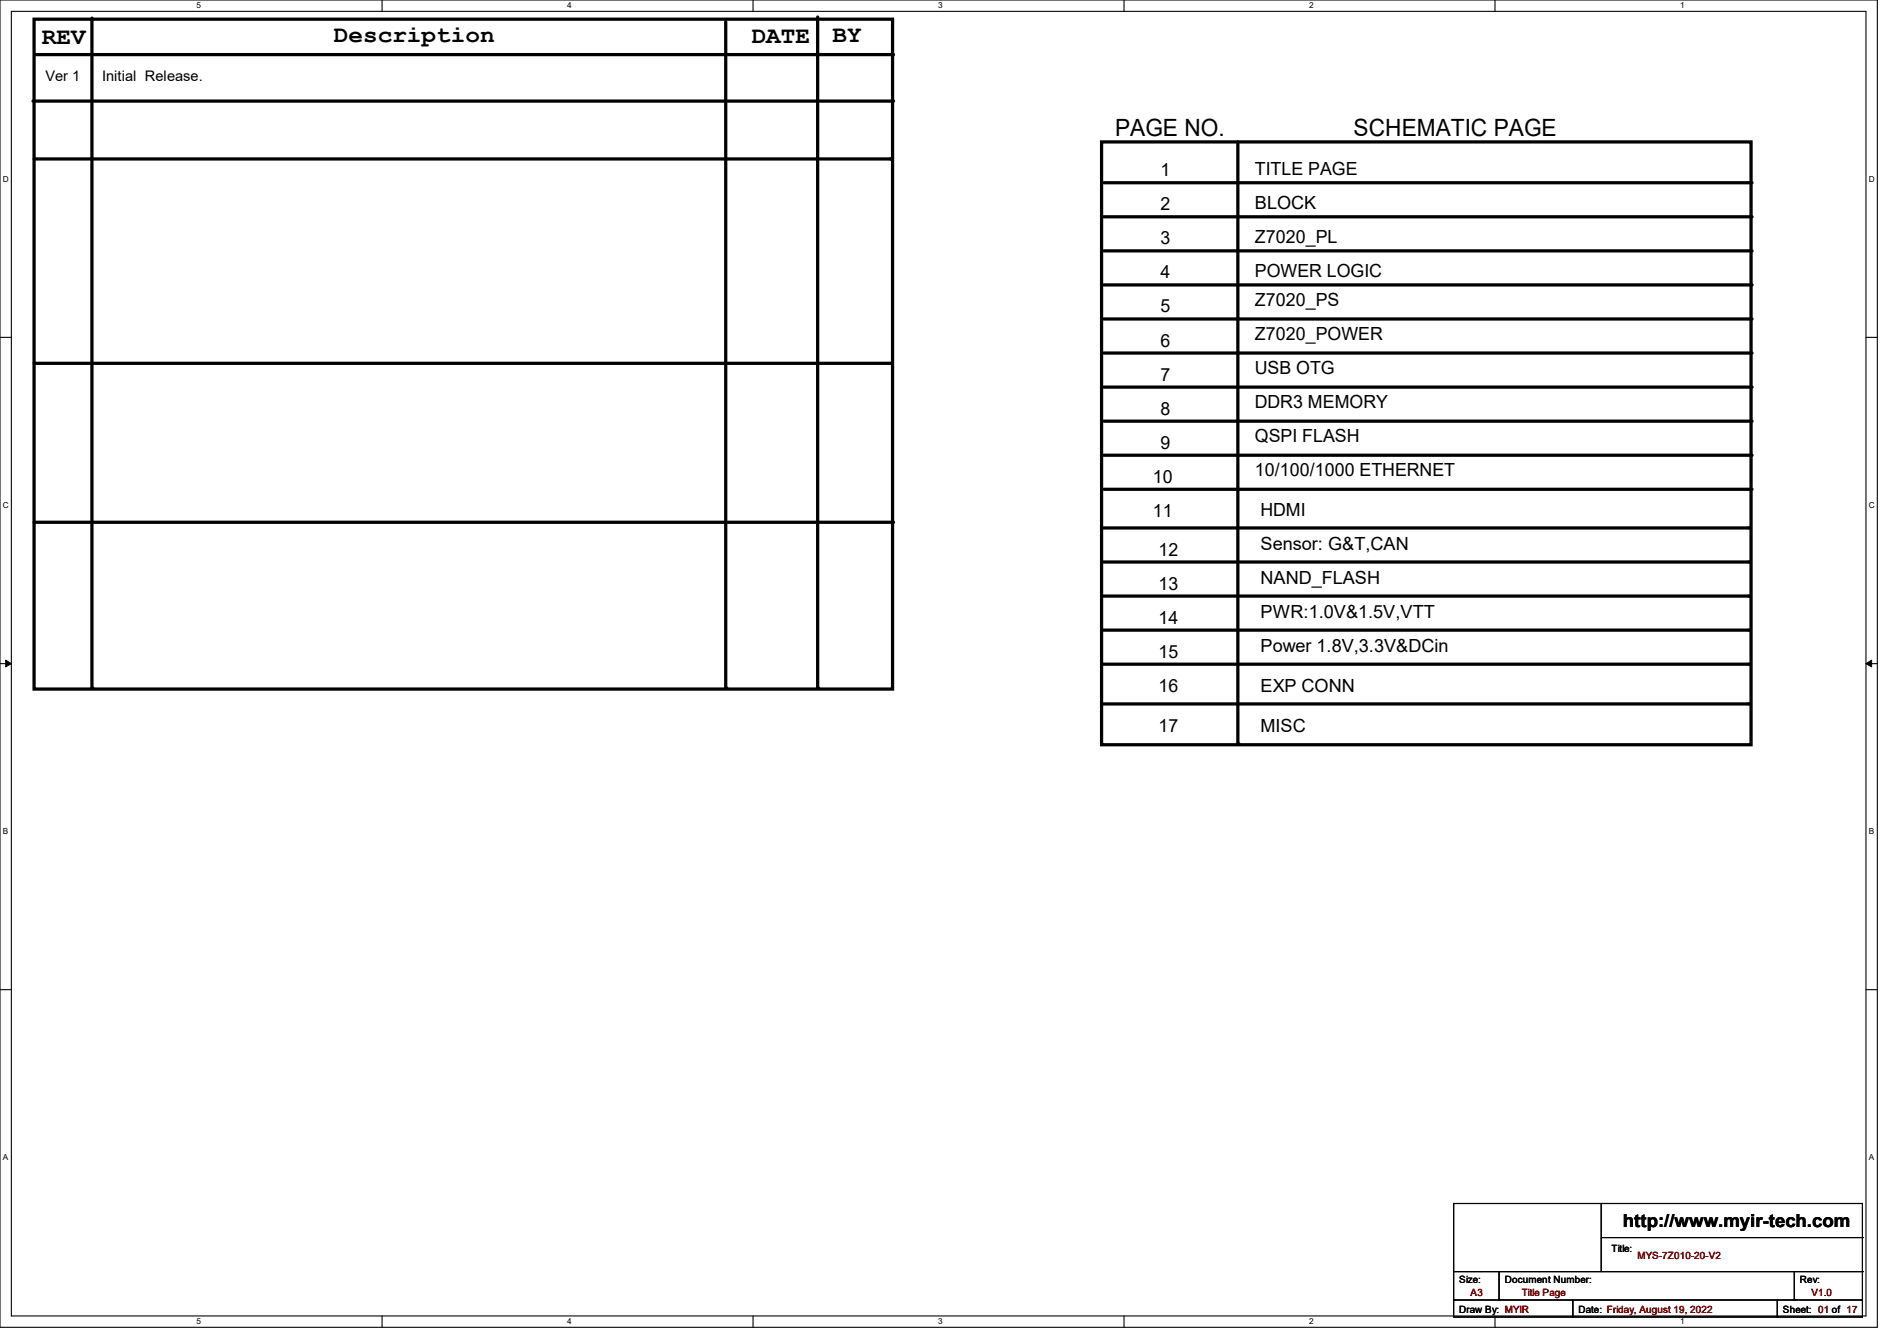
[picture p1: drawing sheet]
<svg xmlns="http://www.w3.org/2000/svg" width="297mm" height="210mm" viewBox="0 0 297 210" stroke-linecap="round" stroke-linejoin="round" font-family="sans-serif">
<g fill="none" stroke="#000" stroke-width=".17">
<path d="M0 0h293.9v207.9h-293.9zM1.8 1.8h290.3v204.3h-290.3zM59.8 0v1.8M117.9 0v1.8M176 0v1.8M234.1 0v1.8M0 52.8h1.8M292.1 52.8h1.8M0 103.9h1.8M292.1 103.9h1.8M0 155h1.8M292.1 155h1.8"/>
<path d="M227.6 188.5h64v17.7h-64zM227.6 199.1h64M234.7 199.1v4.5M250.7 188.5h.1M250.7 188.5v10.6M250.7 193.8h40.9M280.9 199.1v4.5M291.6 199.1h.1M291.6 193.8h.1M59.8 206.1v1.8M117.9 206.1v1.8M176 206.1v1.8"/>
<path d="M227.6 203.6h.1M227.6 203.6h64M234.1 206.1v1.8M234.7 203.6h.1M246.3 206.2h.1M246.3 203.6v2.6M278.3 206.2h.1M278.3 203.6v2.6M280.9 203.6h.1"/>
</g>
<path d="M.9 103.4l.9 .5-.9 .5zM292.1 103.9l.9-.5v1z" fill="#000"/>
<path d="M.9 103.4l.9 .5-.9 .5zM292.1 103.9l.9-.5v1z" fill="none" stroke="#000" stroke-width=".16"/>
<g fill="none" stroke="#000" stroke-width=".51">
<path d="M5.2 15.8h134.5M5.3 3h134.4v104.9h-134.4zM5.5 8.6h134.2M14.4 2.8v104.9M113.6 3.4v104.3M128 2.7v105M5.3 24.9h134.1M172.5 22.2h101.7v94.4h-101.7zM172.8 34h101.4M172.8 39.3h101.4M172.8 28.6h101.4M193.8 22.2v94.3"/>
<path d="M5.3 56.9h134.1M172.8 55.3h101.4M172.8 44.6h101.4M172.8 50h101.4M172.8 66h101.4M172.8 60.6h101.4M172.8 71.3h101.4M172.8 76.6h101.4M5.3 81.8h134.4M172.5 82.7h101.3M172.5 88h101.3M172.5 93.3h101.3"/>
<path d="M172.5 98.7h101.3M172.5 110.2h101.3M172.5 104h101.3"/>
</g>
<g fill="#000">
<circle cx="139.7" cy="15.8" r=".25"/>
<circle cx="139.7" cy="8.6" r=".25"/>
<circle cx="139.4" cy="24.9" r=".25"/>
<circle cx="274.2" cy="34" r=".25"/>
<circle cx="274.2" cy="39.3" r=".25"/>
<circle cx="274.2" cy="28.6" r=".25"/>
<circle cx="139.4" cy="56.9" r=".25"/>
<circle cx="274.2" cy="55.3" r=".25"/>
<circle cx="274.2" cy="50" r=".25"/>
<circle cx="274.2" cy="44.6" r=".25"/>
<circle cx="274.2" cy="71.3" r=".25"/>
<circle cx="274.2" cy="66" r=".25"/>
<circle cx="274.2" cy="76.6" r=".25"/>
<circle cx="274.2" cy="60.6" r=".25"/>
<circle cx="139.7" cy="81.8" r=".25"/>
<circle cx="273.8" cy="88" r=".25"/>
<circle cx="273.8" cy="93.3" r=".25"/>
<circle cx="273.8" cy="98.7" r=".25"/>
<circle cx="273.8" cy="82.7" r=".25"/>
<circle cx="14.4" cy="107.7" r=".25"/>
<circle cx="113.6" cy="107.7" r=".25"/>
<circle cx="128" cy="107.7" r=".25"/>
<circle cx="193.8" cy="116.5" r=".25"/>
<circle cx="273.8" cy="104" r=".25"/>
<circle cx="273.8" cy="110.2" r=".25"/>
</g>
<g font-size="3.7">
<text x="6.6" y="6.9">REV</text>
<text x="52.3" y="6.6">Description</text>
<text x="117.7" y="6.7">DATE</text>
<text x="130.3" y="6.6">BY</text>
<text x="174.6" y="21.3">PAGE NO.</text>
<text x="211.9" y="21.3">SCHEMATIC PAGE</text>
</g>
<g font-size="2.8">
<text x="181.7" y="27.6">1</text>
<text x="196.5" y="27.4">TITLE PAGE</text>
<text x="181.7" y="32.9">2</text>
<text x="196.5" y="32.8">BLOCK</text>
<text x="181.7" y="38.3">3</text>
<text x="196.5" y="38.1">Z7020_PL</text>
<text x="181.7" y="43.6">4</text>
<text x="196.5" y="47.9">Z7020_PS</text>
<text x="196.5" y="43.4">POWER LOGIC</text>
<text x="181.7" y="48.9">5</text>
<text x="196.5" y="53.2">Z7020_POWER</text>
<text x="181.7" y="59.6">7</text>
<text x="181.7" y="54.3">6</text>
<text x="196.5" y="58.5">USB OTG</text>
<text x="181.7" y="64.9">8</text>
<text x="196.5" y="63.9">DDR3 MEMORY</text>
<text x="181.7" y="70.3">9</text>
<text x="196.5" y="69.2">QSPI FLASH</text>
<text x="180.5" y="75.6">10</text>
<text x="196.5" y="74.5">10/100/1000 ETHERNET</text>
<text x="180.5" y="80.9">11</text>
<text x="197.4" y="80.8">HDMI</text>
<text x="181.4" y="87">12</text>
<text x="197.4" y="86.1">Sensor: G&amp;T,CAN</text>
<text x="181.4" y="92.3">13</text>
<text x="197.4" y="91.4">NAND_FLASH</text>
<text x="181.4" y="97.7">14</text>
<text x="197.4" y="96.8">PWR:1.0V&amp;1.5V,VTT</text>
<text x="181.4" y="103">15</text>
<text x="197.4" y="102.1">Power 1.8V,3.3V&amp;DCin</text>
<text x="181.4" y="108.3">16</text>
<text x="197.4" y="108.3">EXP CONN</text>
<text x="181.4" y="114.6">17</text>
<text x="197.4" y="114.6">MISC</text>
<text x="254.1" y="192.2">http://www.myir-tech.com</text>
</g>
<g font-size="2.3">
<text x="7.1" y="12.7">Ver 1</text>
<text x="16" y="12.7">Initial Release.</text>
</g>
<g font-size="1.6">
<text x="252.3" y="196.1">Title:</text>
<text x="228.5" y="200.9">Size:</text>
<text x="235.6" y="200.9">Document Number:</text>
<text x="281.8" y="200.9">Rev:</text>
<text x="228.5" y="205.6">Draw By: MYIR</text>
<text x="247.1" y="205.6">Date: Friday, August 19, 2022</text>
<text x="279.1" y="205.6">Sheet: 01 of 17</text>
</g>
<g font-size="1.6" fill="#800000">
<text x="256.4" y="197.2">MYS-7Z010-20-V2</text>
<text x="230.3" y="202.9">A3</text>
<text x="238.3" y="202.9">Title Page</text>
<text x="283.6" y="202.9">V1.0</text>
</g>
<g font-size="1.3">
<text x="30.8" y="1.3">5</text>
<text x="88.8" y="1.3">4</text>
<text x="146.9" y="1.3">3</text>
<text x="205" y="1.3">2</text>
<text x="263.1" y="1.3">1</text>
<text x=".5" y="28.4">D</text>
<text x="292.6" y="28.4">D</text>
<text x=".5" y="79.5">C</text>
<text x="292.6" y="79.5">C</text>
<text x=".5" y="130.6">B</text>
<text x="292.6" y="130.6">B</text>
<text x=".5" y="181.7">A</text>
<text x="292.6" y="181.7">A</text>
<text x="30.8" y="207.4">5</text>
<text x="88.8" y="207.4">4</text>
<text x="146.9" y="207.4">3</text>
<text x="205" y="207.4">2</text>
<text x="263.1" y="207.4">1</text>
</g>
</svg>
